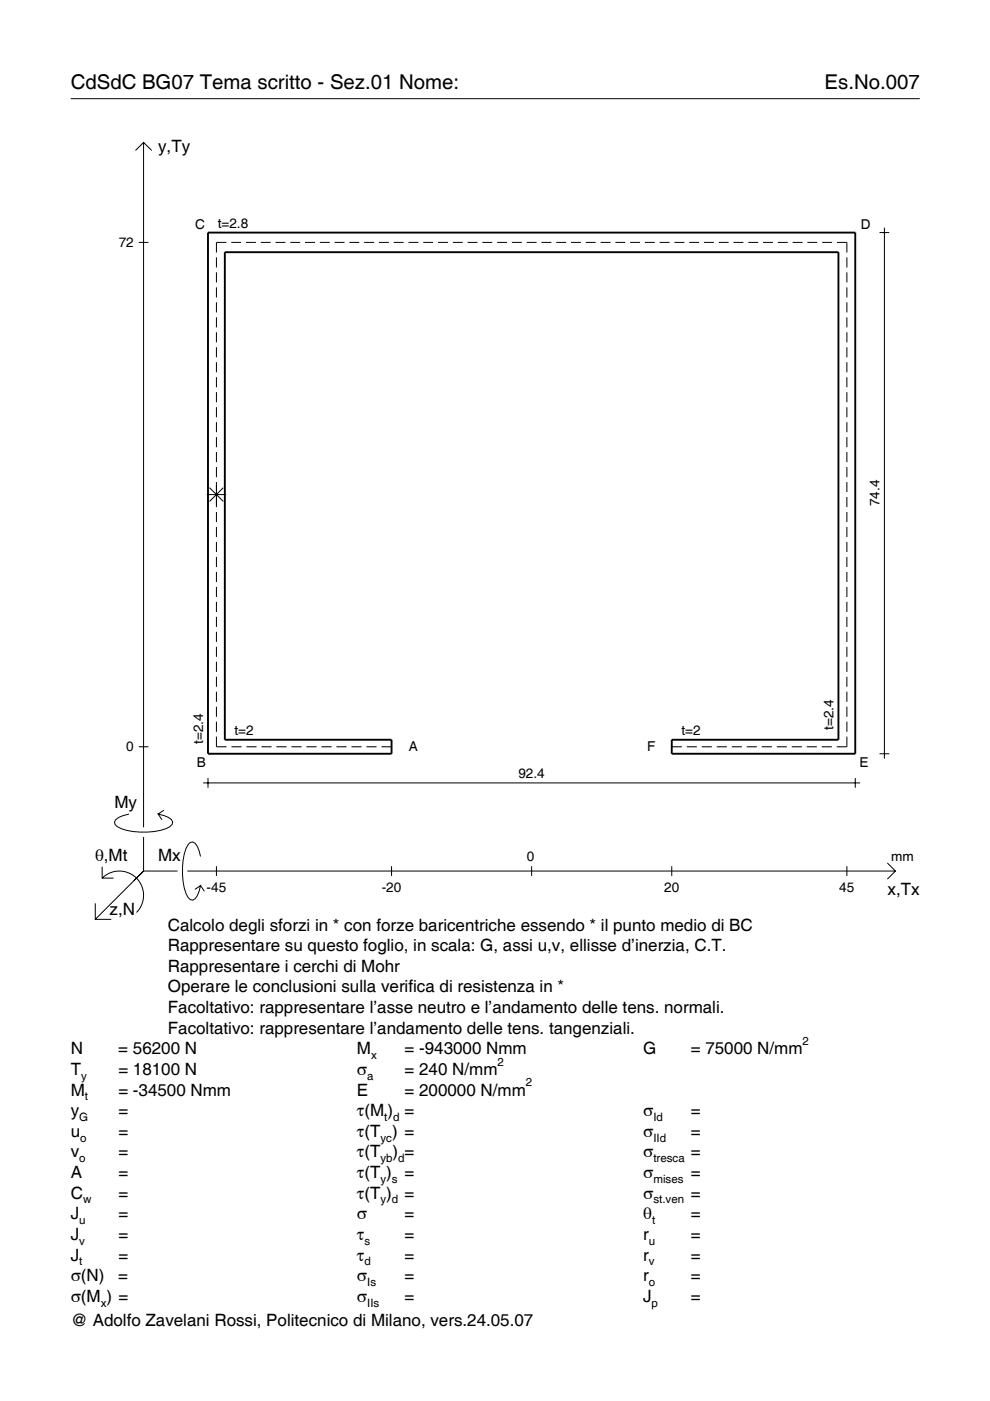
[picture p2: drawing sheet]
<svg xmlns="http://www.w3.org/2000/svg" width="210mm" height="297mm" viewBox="0 0 210 297" stroke-linecap="round" stroke-linejoin="round" font-family="sans-serif">
<g fill="none" stroke="#000" stroke-width=".21">
<path d="M15 20.9h180M28.7 31.9l1.7-1.7 1.8 1.7M30.4 30.2v145.2M29.4 51.4h2.1M45.9 54.6v2.1M45.9 57.7v2.2M48 51.4h-2.1v2.1M49 51.4h2.1M52.1 51.4h2.2M55.3 51.4h2.1M58.4 51.4h2.1M61.5 51.4h2.1"/>
<path d="M64.7 51.4h2.1M67.8 51.4h2.1M70.9 51.4h2.1M74.1 51.4h2.1M77.2 51.4h2.1M80.3 51.4h2.1M83.5 51.4h2.1M86.6 51.4h2.1M89.7 51.4h2.1M92.9 51.4h2.1M96 51.4h2.1M99.1 51.4h2.1"/>
<path d="M102.3 51.4h2.1M105.4 51.4h2.1M108.5 51.4h2.1M111.7 51.4h2.1M114.8 51.4h2.1M117.9 51.4h2.1M121.1 51.4h2.1M124.2 51.4h2.1M127.3 51.4h2.1M130.5 51.4h2.1M133.6 51.4h2.1M136.7 51.4h2.1"/>
<path d="M139.9 51.4h2.1M143 51.4h2.1M146.1 51.4h2.1M149.3 51.4h2.1M152.4 51.4h2.1M155.5 51.4h2.1M158.7 51.4h2.1M161.8 51.4h2.1M164.9 51.4h2.1M168.1 51.4h2.1M171.2 51.4h2.1M174.3 51.4h2.1"/>
<path d="M177.4 51.4h2.2v2.1M179.6 54.6v2.1M179.6 57.7v2.2M186.5 49.3h2M187.5 48.3v112.5M45.9 60.9v2.2M45.9 64.1v2.1M45.9 67.3v2.1M45.9 70.4v2.2M45.9 73.6v2.2M45.9 76.8v2.1M45.9 80v2.1"/>
<path d="M179.6 60.9v2.2M179.6 64.1v2.1M179.6 67.3v2.1M179.6 70.4v2.2M179.6 73.6v2.2M179.6 76.8v2.1M179.6 80v2.1M45.9 83.1v2.2M45.9 86.3v2.2M45.9 89.5v2.1M45.9 92.7v2.1M45.9 95.9v2.1"/>
<path d="M45.9 99v2.2M179.6 83.1v2.2M179.6 86.3v2.2M179.6 89.5v2.1M179.6 92.7v2.1M179.6 95.9v2.1M179.6 99v2.2M43.8 104.9h4.1M44.4 103.4l2.9 2.9M45.9 102.2v5.3M45.9 108.6v2.1M45.9 111.7v2.2"/>
<path d="M45.9 114.9v2.1M45.9 118.1v2.1M47.3 103.4l-2.9 2.9M179.6 102.2v2.1M179.6 105.4v2.1M179.6 108.6v2.1M179.6 111.7v2.2M179.6 114.9v2.1M179.6 118.1v2.1M45.9 121.3v2.1M45.9 124.4v2.2M45.9 127.6v2.2"/>
<path d="M45.9 130.8v2.1M45.9 134v2.1M45.9 137.1v2.2M179.6 121.3v2.1M179.6 124.4v2.2M179.6 127.6v2.2M179.6 130.8v2.1M179.6 134v2.1M179.6 137.1v2.2M29.4 158.3h2.1M45.9 156.2v2.1h2.1M45.9 140.3v2.2"/>
<path d="M45.9 143.5v2.1M45.9 146.7v2.1M45.9 149.8v2.2M45.9 153v2.2M49.1 158.3h2.1M52.2 158.3h2.2M55.4 158.3h2.2M58.6 158.3h2.2M61.8 158.3h2.1M65 158.3h2.1M68.1 158.3h2.2M71.3 158.3h2.2"/>
<path d="M74.5 158.3h2.2M77.7 158.3h2.1M80.9 158.3h2.1M142.4 158.3h2.2M145.6 158.3h2.2M148.8 158.3h2.1M152 158.3h2.1M155.1 158.3h2.2M158.3 158.3h2.2M161.5 158.3h2.2M164.7 158.3h2.1M167.9 158.3h2.1"/>
<path d="M171 158.3h2.2M174.2 158.3h2.2M179.6 156.2v2.1h-2.2M179.6 140.3v2.2M179.6 143.5v2.1M179.6 146.7v2.1M179.6 149.8v2.2M179.6 153v2.2M186.5 159.8h2M27.3 172.6a3.6 3.6 0 0 0-3 1.7l.1 .5a5.7 5.7 0 0 0 3.8 1.5 13.3 13.3 0 0 0 7.8-1l.5-.5 .1-.5a3.6 3.6 0 0 0-3.1-1.7l.8 1.2M30.4 177.5v7.2M34.7 171.8l-1.2 .8"/>
<path d="M43.1 166h139.3M44.1 165v2M181.3 165v2M20.2 191.5v3.4h3.4M21.7 186.2a5.1 5.1 0 0 1 7.2 0 5.1 5.1 0 0 1 0 7.3M21.7 183.8v2.4h2.4M30.4 184.7l-10.2 10.2M30.4 184.7l-2 2M30.4 184.7h7.2M39.7 184.7h150.1M42.5 181.6a3.6 3.6 0 0 0-1.7-3.1l-.5 .1a5.7 5.7 0 0 0-1.5 3.8 13.3 13.3 0 0 0 1 7.8l.5 .5 .5 .2a3.6 3.6 0 0 0 1.7-3.1l-1.2 .8M42.5 187.8l.8 1.2"/>
<path d="M45.9 183.7v2M83 183.7v2M112.7 183.7v2M142.4 183.7v2M179.6 183.7v2M188.1 183l1.7 1.7-1.7 1.7"/>
</g>
<path d="M44.1 49.3h137.2v110.5h-38.9v-3h35.4v-103.3h-130.1v103.3h35.3v3h-38.9z" fill="none" stroke="#000" stroke-width=".4"/>
<g font-size="4.3">
<text x="15" y="18.9">CdSdC BG07 Tema scritto - Sez.01 Nome:</text>
<text x="174.8" y="18.9">Es.No.007</text>
</g>
<g font-size="3.6">
<text x="33.5" y="32.3">y,Ty</text>
<text x="24.3" y="171.3">My</text>
<text x="20.1" y="182.6">θ,Mt</text>
<text x="33.5" y="182.6">Mx</text>
<text x="188.2" y="189.8">x,Tx</text>
<text x="23.2" y="193.9">z,N</text>
<text x="35.6" y="197.3">Calcolo degli sforzi in * con forze baricentriche essendo * il punto medio di BC</text>
<text x="35.6" y="201.7">Rappresentare su questo foglio, in scala: G, assi u,v, ellisse d’inerzia, C.T.</text>
<text x="35.6" y="206">Rappresentare i cerchi di Mohr</text>
<text x="35.6" y="210.4">Operare le conclusioni sulla verifica di resistenza in *</text>
<text x="35.6" y="214.8">Facoltativo: rappresentare l’asse neutro e l’andamento delle tens. normali.</text>
<text x="35.6" y="219.2">Facoltativo: rappresentare l’andamento delle tens. tangenziali.</text>
<text x="15" y="223.5">N</text>
<text x="15" y="227.9">T</text>
<text x="25.1" y="223.5">= 56200 N</text>
<text x="25.1" y="227.9">= 18100 N</text>
<text x="75.7" y="227.9">σ</text>
<text x="75.7" y="223.5">M</text>
<text x="85.8" y="223.5">= -943000 Nmm</text>
<text x="85.8" y="227.9">= 240 N/mm</text>
<text x="136.4" y="223.5">G</text>
<text x="146.5" y="223.5">= 75000 N/mm</text>
<text x="15" y="232.3">M</text>
<text x="25.1" y="232.3">= -34500 Nmm</text>
<text x="75.7" y="232.3">E</text>
<text x="85.8" y="232.3">= 200000 N/mm</text>
<text x="15" y="236.7">y</text>
<text x="25.1" y="236.7">=</text>
<text x="75.7" y="236.7">τ(M ) =</text>
<text x="136.4" y="236.7">σ</text>
<text x="146.5" y="236.7">=</text>
<text x="15" y="241">u</text>
<text x="15" y="245.4">v</text>
<text x="25.1" y="241">=</text>
<text x="25.1" y="245.4">=</text>
<text x="75.7" y="241">τ(T ) =</text>
<text x="75.7" y="245.4">τ(T</text>
<text x="83.3" y="245.4">) =</text>
<text x="136.4" y="241">σ</text>
<text x="136.4" y="245.4">σ</text>
<text x="146.5" y="241">=</text>
<text x="146.5" y="245.4">=</text>
<text x="15" y="249.8">A</text>
<text x="25.1" y="249.8">=</text>
<text x="75.7" y="249.8">τ(T )</text>
<text x="85.8" y="249.8">=</text>
<text x="136.4" y="249.8">σ</text>
<text x="146.5" y="249.8">=</text>
<text x="15" y="254.2">C</text>
<text x="25.1" y="254.2">=</text>
<text x="75.7" y="254.2">τ(T )</text>
<text x="85.8" y="254.2">=</text>
<text x="136.4" y="254.2">σ</text>
<text x="146.5" y="254.2">=</text>
<text x="15" y="258.5">J</text>
<text x="15" y="262.9">J</text>
<text x="25.1" y="258.5">=</text>
<text x="25.1" y="262.9">=</text>
<text x="75.7" y="258.5">σ</text>
<text x="75.7" y="262.9">τ</text>
<text x="85.8" y="258.5">=</text>
<text x="85.8" y="262.9">=</text>
<text x="136.4" y="258.5">θ</text>
<text x="136.4" y="262.9">r</text>
<text x="146.5" y="258.5">=</text>
<text x="146.5" y="262.9">=</text>
<text x="15" y="267.3">J</text>
<text x="25.1" y="267.3">=</text>
<text x="75.7" y="267.3">τ</text>
<text x="85.8" y="267.3">=</text>
<text x="136.4" y="267.3">r</text>
<text x="146.5" y="267.3">=</text>
<text x="15" y="271.7">σ(N)</text>
<text x="25.1" y="271.7">=</text>
<text x="75.7" y="271.7">σ</text>
<text x="85.8" y="271.7">=</text>
<text x="136.4" y="271.7">r</text>
<text x="146.5" y="271.7">=</text>
<text x="15" y="281.2">@ Adolfo Zavelani Rossi, Politecnico di Milano, vers.24.05.07</text>
<text x="15" y="276">σ(M ) =</text>
<text x="75.7" y="276">σ</text>
<text x="85.8" y="276">=</text>
<text x="136.4" y="276">J</text>
<text x="146.5" y="276">=</text>
</g>
<g font-size="2.9">
<text x="25.2" y="52.4">72</text>
<text x="41.4" y="48.6">C</text>
<text x="46.2" y="48.3">t=2.8</text>
<text x="182.5" y="48.6">D</text>
<text x="186.5" y="107.4" transform="rotate(-90 186.5 107.4)">74.4</text>
<text x="49.7" y="155.8">t=2</text>
<text x="144.5" y="155.8">t=2</text>
<text x="176.7" y="154.8" transform="rotate(-90 176.7 154.8)">t=2.4</text>
<text x="26.8" y="159.3">0</text>
<text x="43.1" y="157.8" transform="rotate(-90 43.1 157.8)">t=2.4</text>
<text x="86.7" y="159.2">A</text>
<text x="137.2" y="159.2">F</text>
<text x="41.7" y="162.7">B</text>
<text x="109.9" y="165">92.4</text>
<text x="182.2" y="162.7">E</text>
<text x="111.7" y="182.6">0</text>
<text x="189" y="182.6">mm</text>
<text x="43.8" y="189.1">-45</text>
<text x="80.9" y="189.1">-20</text>
<text x="140.8" y="189.1">20</text>
<text x="178" y="189.1">45</text>
</g>
<g font-size="2.4">
<text x="170.2" y="221.5">2</text>
<text x="78.7" y="224.5">x</text>
<text x="105.5" y="225.9">2</text>
<text x="17.2" y="228.9">y</text>
<text x="18" y="233.3">t</text>
<text x="77.9" y="228.9">a</text>
<text x="111.5" y="230.3">2</text>
<text x="16.8" y="237.7">G</text>
<text x="81.5" y="237.7">t d</text>
<text x="138.5" y="237.7">Id</text>
<text x="17" y="242">o</text>
<text x="80.7" y="242">yc</text>
<text x="138.5" y="242">IId</text>
<text x="16.8" y="246.4">o</text>
<text x="80.7" y="246.4">yb d</text>
<text x="80.7" y="250.8">y s</text>
<text x="138.5" y="246.4">tresca</text>
<text x="138.5" y="250.8">mises</text>
<text x="17.6" y="255.2">w</text>
<text x="80.7" y="255.2">y d</text>
<text x="138.5" y="255.2">st.ven</text>
<text x="16.8" y="259.5">u</text>
<text x="16.8" y="263.9">v</text>
<text x="77.3" y="263.9">s</text>
<text x="137.6" y="263.9">u</text>
<text x="138.2" y="259.5">t</text>
<text x="16.8" y="268.3">t</text>
<text x="77.3" y="268.3">d</text>
<text x="137.6" y="268.3">v</text>
<text x="77.9" y="272.7">Is</text>
<text x="137.6" y="272.7">o</text>
<text x="21.4" y="277">x</text>
<text x="77.9" y="277">IIs</text>
<text x="138.2" y="277">p</text>
</g>
</svg>
